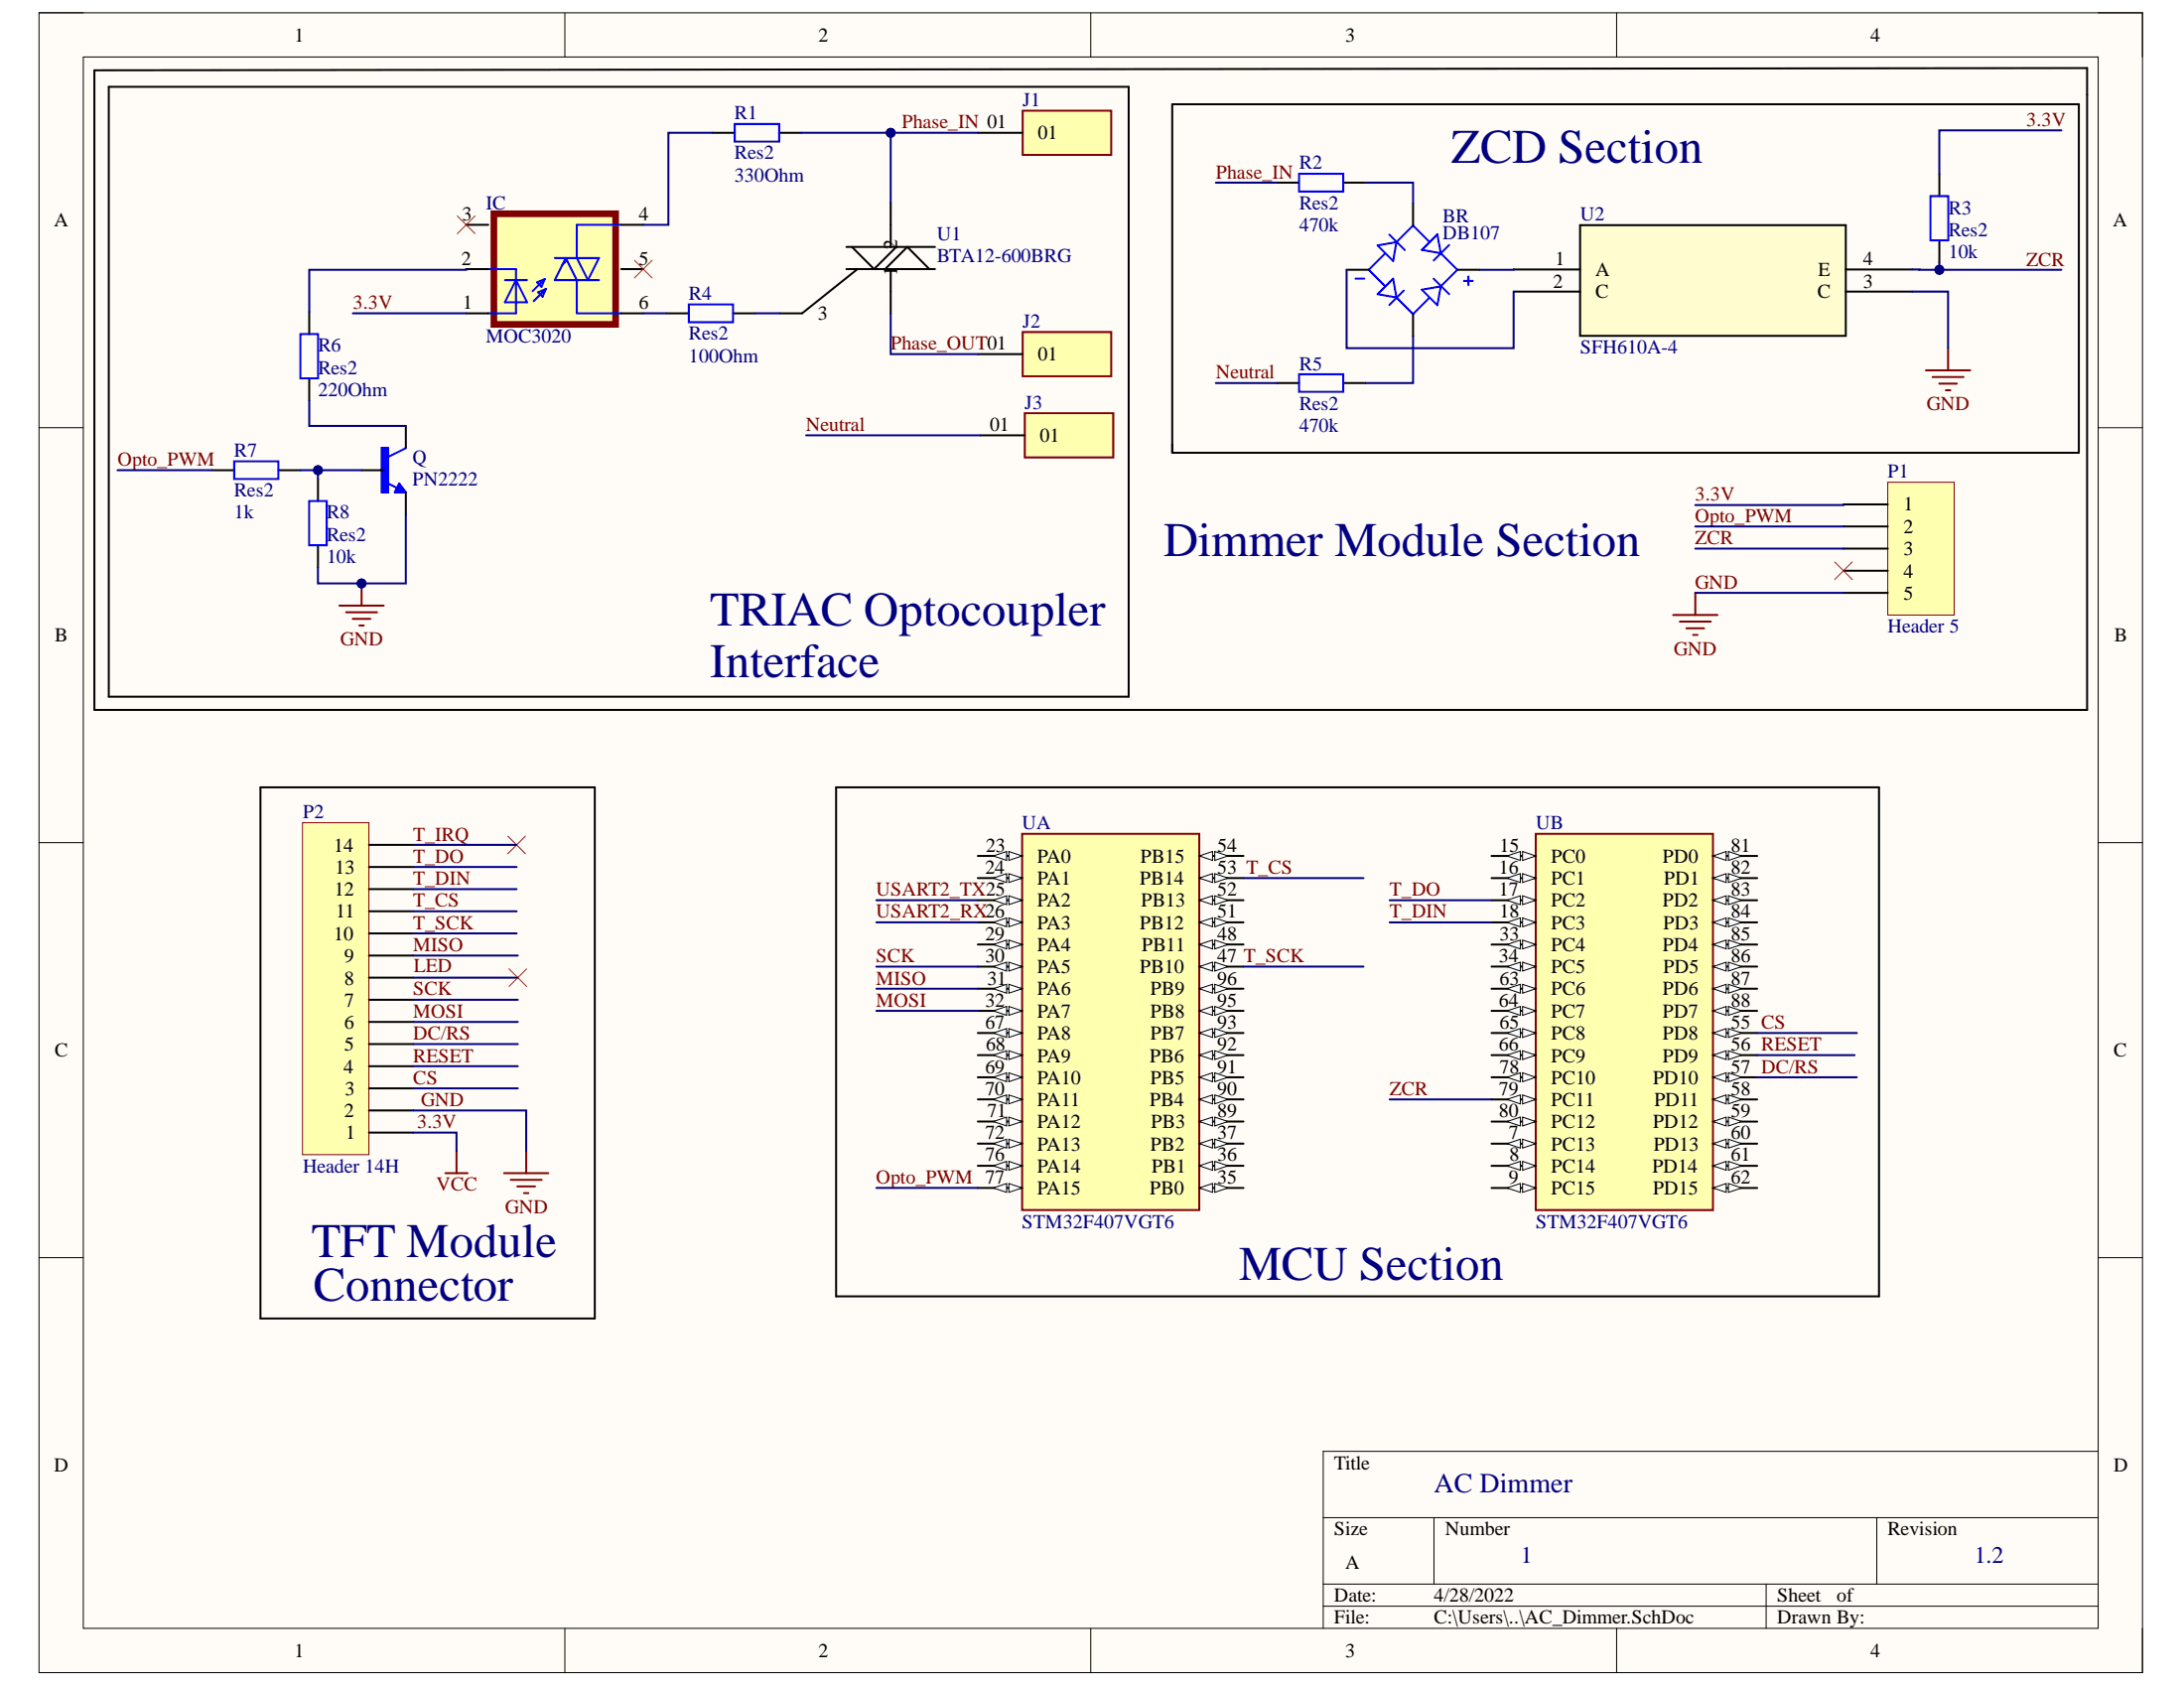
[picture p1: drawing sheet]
# Altium project AC_Dimmer.PrjPcb
1 sheet, 19 parts. Net scope: global (net labels, ports and power ports of the same name join across sheets).
Board file: AC_Dimmer.PcbDoc

## Sheet AC_Dimmer.SchDoc
size A; SheetNumber: 1; SheetTotal: 1

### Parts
BR  DB107  [DIP825W50P509L880H320Q4]
IC  MOC3020  [DIL06-A]
J1  MTMM-101-07-T-S-230  [SAMTEC_MTMM-101-07-T-S-230]  (value not drawn)
J2  MTMM-101-07-T-S-230  [SAMTEC_MTMM-101-07-T-S-230]  (value not drawn)
J3  MTMM-101-07-T-S-230  [SAMTEC_MTMM-101-07-T-S-230]  (value not drawn)
P1  Header 5  [HDR1X5]
P2  Header 14H  [HDR1X14H]
Q  PN2222  [TO92]
R1  Res2  value 330Ohm  [AXIAL-0.4]
R2  Res2  value 470k  [AXIAL-0.4]
R3  Res2  value 10k  [AXIAL-0.4]
R4  Res2  value 100Ohm  [AXIAL-0.4]
R5  Res2  value 470k  [AXIAL-0.4]
R6  Res2  value 220Ohm  [AXIAL-0.4]
R7  Res2  value 1k  [AXIAL-0.4]
R8  Res2  value 10k  [AXIAL-0.4]
U  STM32F407VGT6  [QFP50P1600X1600X160-100N]  (parts A,B of 3)
U1  BTA12-600BRG  [TO-220AB_STM]
U2  SFH610A-4  [DIP-4_SFH610A_VIS]

### Blocks framed on the sheet
MCU Section: U

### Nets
3.3V: IC.1(A) P1.1 P2.1 R3.1  [also labelled VCC]
GND: P1.5 P2.2 Q.1(E) R8.2 U2.3(C)
CS: P2.3 U.55(PD8)
DC/RS: P2.5 U.57(PD10)
MISO: P2.9 U.31(PA6)
MOSI: P2.6 U.32(PA7)
Neutral: J3.01 R5.1
Opto_PWM: P1.2 R7.2 U.77(PA15)
Phase_IN: J1.01 R1.1 R2.1 U1.2
Phase_OUT: J2.01 U1.1
RESET: P2.4 U.56(PD9)
SCK: P2.7 U.30(PA5)
T_CS: P2.11 U.53(PB14)
T_DIN: P2.12 U.18(PC3)
T_DO: P2.13 U.17(PC2)
T_IRQ: P2.14
T_SCK: P2.10 U.47(PB10)
USART2_RX: U.26(PA3)
USART2_TX: U.25(PA2)
ZCR: P1.3 R3.2 U.79(PC11) U2.4(E)
NetBR_1: BR.1(POS) U2.1(A)
NetBR_2: BR.2(NEG) U2.2(C)
NetBR_3: BR.3(AC1) R5.2
NetBR_4: BR.4(AC2) R2.2
NetIC_2: IC.2(C) R6.1
NetIC_4: IC.4(A1) R1.2
NetIC_6: IC.6(A2) R4.2
NetQ_2: Q.2(B) R7.1 R8.1
NetQ_3: Q.3(C) R6.2
NetR4_1: R4.1 U1.3

Not connected (* = marked no-connect by the designer): IC 3(P$1)* 5(P$2)*; P1 4*; P2 8*; U 7(PC13) 8(PC14) 9(PC15) 15(PC0) 16(PC1) 23(PA0) 24(PA1) 29(PA4) 33(PC4) 34(PC5) 35(PB0) 36(PB1) 37(PB2) 48(PB11) 51(PB12) 52(PB13) 54(PB15) 58(PD11) 59(PD12) 60(PD13) 61(PD14) 62(PD15) 63(PC6) 64(PC7) 65(PC8) 66(PC9) 67(PA8) 68(PA9) 69(PA10) 70(PA11) 71(PA12) 72(PA13) 76(PA14) 78(PC10) 80(PC12) 81(PD0) 82(PD1) 83(PD2) 84(PD3) 85(PD4) 86(PD5) 87(PD6) 88(PD7) 89(PB3) 90(PB4) 91(PB5) 92(PB6) 93(PB7) 95(PB8) 96(PB9)

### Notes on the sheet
- (near BR) ZCD Section
- Dimmer Module Section
- TRIAC Optocoupler
- Interface
- (near P2) TFT Module
- Connector
- AC Dimmer
- 1
- 1.2
- Labels drawn without touching a wire or pin: LED
